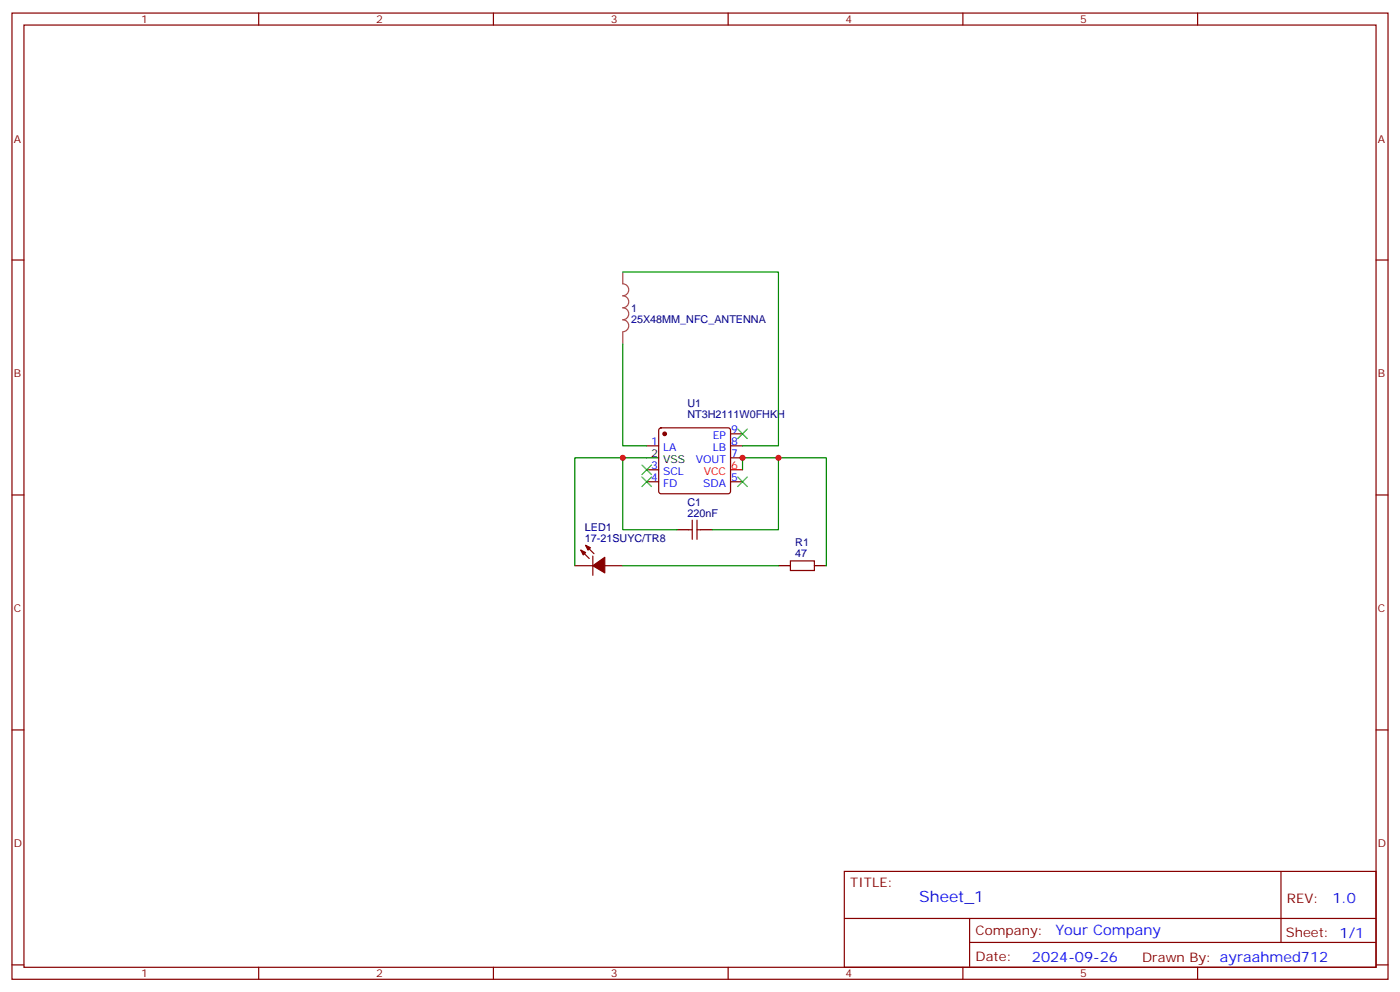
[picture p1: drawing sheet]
<svg xmlns="http://www.w3.org/2000/svg" width="412mm" height="292mm" viewBox="0 0 412 292" stroke-linecap="round" stroke-linejoin="round" font-family="sans-serif">
<g fill="none" stroke="#870000" stroke-width=".35">
<path d="M3.5 3.8h405.4v284.4h-405.4zM7.1 7.4h398.2v277.3h-398.2zM76.2 3.8v3.6M145.3 3.8v3.6M214.5 3.8v3.6M283.6 3.8v3.6M352.8 3.8v3.6M3.5 76.5h3.6M405.3 76.5h3.6M190.5 131.2h3.5M190.5 138.3h3.5M194.3 126.1l.4-.2h19.8l.5 .2 .2 .5v18l-.2 .5-.5 .2h-19.8l-.5-.2-.2-.5v-18z"/>
<path d="M215.2 127.7h3.5M215.2 131.2h3.5M215.2 134.7h3.5M3.5 145.7h3.6M190.5 141.8h3.5M202.8 155.9h1.1M203.9 153.1v5.6M205.3 153.1v5.6M205.3 155.9h1.1M215.2 141.8h3.5M405.3 145.7h3.6M169.3 166.5h5.3"/>
<path d="M171.1 161.9l2.5 2.5M172.5 160.5l2.5 2.4M174.6 163.7v5.6M178.2 166.5h5.2M232.8 165.1h7.1v2.8h-7.1zM3.5 214.8h3.6M405.3 214.8h3.6M248.7 256.4h156.6v28.3h-156.6zM377.3 256.5v20.8M248.7 270.3h156.5M285.6 277.3h119.6M285.6 270.3v14.1"/>
<path d="M3.5 284h3.6M76.2 284.7v3.5M145.3 284.7v3.5M214.5 284.7v3.5M283.6 284.7v3.5M352.8 284.7v3.5M405.3 284h3.6"/>
</g>
<path d="M215.2 138.3h3.5" fill="none" stroke="#f00" stroke-width=".35"/>
<path d="M190.5 134.7h3.5M199.3 155.9h3.5M206.4 155.9h3.5M229.3 166.5h3.5M239.9 166.5h3.5" fill="none" stroke="#000" stroke-width=".35"/>
<g fill="#870000" stroke="#870000" stroke-width=".35">
<path d="M171.1 161.9l1.4 .7-.7 .7z"/>
<path d="M172.5 160.5l1.4 .7-.7 .7z"/>
<path d="M174.6 166.5l3.6-2.5v4.6z"/>
<circle cx="195.8" cy="127.7" r=".53"/>
</g>
<path d="M183.4 80v3.5a1.76 1.76 0 0 1 1.8 1.8 1.76 1.76 0 0 1-1.8 1.7 1.76 1.76 0 0 1 1.8 1.8 1.76 1.76 0 0 1-1.8 1.8 1.76 1.76 0 0 1 1.8 1.7 1.76 1.76 0 0 1-1.8 1.8 1.76 1.76 0 0 1 1.8 1.8 1.76 1.76 0 0 1-1.8 1.7M183.4 97.7v3.5" fill="none" stroke="#a64a4a" stroke-width=".35"/>
<path d="M183.4 80h45.9v51.2h-10.6M183.4 101.2v30h7.1M183.4 134.7h-14.1v31.8M190.5 134.7h-7.1v21.2h15.9M218.7 138.3v-3.6h10.6v21.2h-19.4M229.3 134.7h14.1v31.8M183.4 166.5h45.9" fill="none" stroke="#008700" stroke-width=".35"/>
<path d="M189.1 136.8l2.8 2.9M191.9 136.8l-2.8 2.9M217.3 126.3l2.8 2.8M220.1 126.3l-2.8 2.8M189.1 140.4l2.8 2.8M191.9 140.4l-2.8 2.8M217.3 140.4l2.8 2.8M220.1 140.4l-2.8 2.8" fill="none" stroke="#3c3" stroke-width=".35"/>
<g fill="#c00">
<circle cx="218.7" cy="134.7" r=".88"/>
<circle cx="183.4" cy="134.7" r=".88"/>
<circle cx="229.3" cy="134.7" r=".88"/>
</g>
<text font-size="4.6" fill="#00f" x="270.8" y="265.5">Sheet_1</text>
<g font-size="4.2" fill="#00f">
<text x="392.5" y="265.7">1.0</text>
<text x="310.9" y="275.3">Your Company</text>
<text x="304" y="283.1">2024-09-26</text>
</g>
<g font-size="3.9" fill="#800">
<text x="250.5" y="261">TITLE:</text>
<text x="379.1" y="265.7">REV:</text>
<text x="287.4" y="275.2">Company:</text>
<text x="378.7" y="275.8">Sheet: 1/1</text>
<text x="287.4" y="282.9">Date:</text>
<text x="336.4" y="283">Drawn By: ayraahmed712</text>
</g>
<g font-size="3.2" fill="#800">
<text x="41.6" y="6.8">1</text>
<text x="110.8" y="6.8">2</text>
<text x="179.9" y="6.8">3</text>
<text x="249.1" y="6.8">4</text>
<text x="318.2" y="6.8">5</text>
<text x="4.1" y="41.9">A</text>
<text x="405.9" y="41.9">A</text>
<text x="4.1" y="111.1">B</text>
<text x="405.9" y="111.1">B</text>
<text x="4.1" y="180.2">C</text>
<text x="405.9" y="180.2">C</text>
<text x="4.1" y="249.4">D</text>
<text x="405.9" y="249.4">D</text>
<text x="41.6" y="287.7">1</text>
<text x="110.8" y="287.7">2</text>
<text x="179.9" y="287.7">3</text>
<text x="249.1" y="287.7">4</text>
<text x="318.2" y="287.7">5</text>
</g>
<g font-size="3.2" fill="#000080">
<text x="185.9" y="94.9">25X48MM_NFC_ANTENNA</text>
<text x="185.9" y="91.8">1</text>
<text x="202.5" y="119.7">U1</text>
<text x="202.5" y="123">NT3H2111W0FHKH</text>
<text x="202.5" y="148.8">C1</text>
<text x="202.5" y="152">220nF</text>
<text x="172.3" y="159.4">17-21SUYC/TR8</text>
<text x="172.3" y="156.2">LED1</text>
<text x="234.3" y="160.8">R1</text>
<text x="234.3" y="164">47</text>
</g>
<g font-size="3.2" fill="#00f">
<text x="191.8" y="130.8">1</text>
<text x="210" y="129.1">EP</text>
<text x="215.4" y="127.3">9</text>
<text x="215.4" y="130.8">8</text>
<text x="191.8" y="137.9">3</text>
<text x="195.3" y="132.6">LA</text>
<text x="204.9" y="136.1">VOUT</text>
<text x="209.9" y="132.6">LB</text>
<text x="215.4" y="134.4">7</text>
<text x="191.8" y="141.4">4</text>
<text x="195.3" y="143.2">FD</text>
<text x="195.3" y="139.7">SCL</text>
<text x="207.1" y="143.2">SDA</text>
<text x="215.4" y="141.4">5</text>
</g>
<g font-size="3.2">
<text x="191.8" y="134.4">2</text>
<text x="195.3" y="136.1">VSS</text>
</g>
<g font-size="3.2" fill="#f00">
<text x="215.4" y="137.9">6</text>
<text x="207.3" y="139.7">VCC</text>
</g>
</svg>
